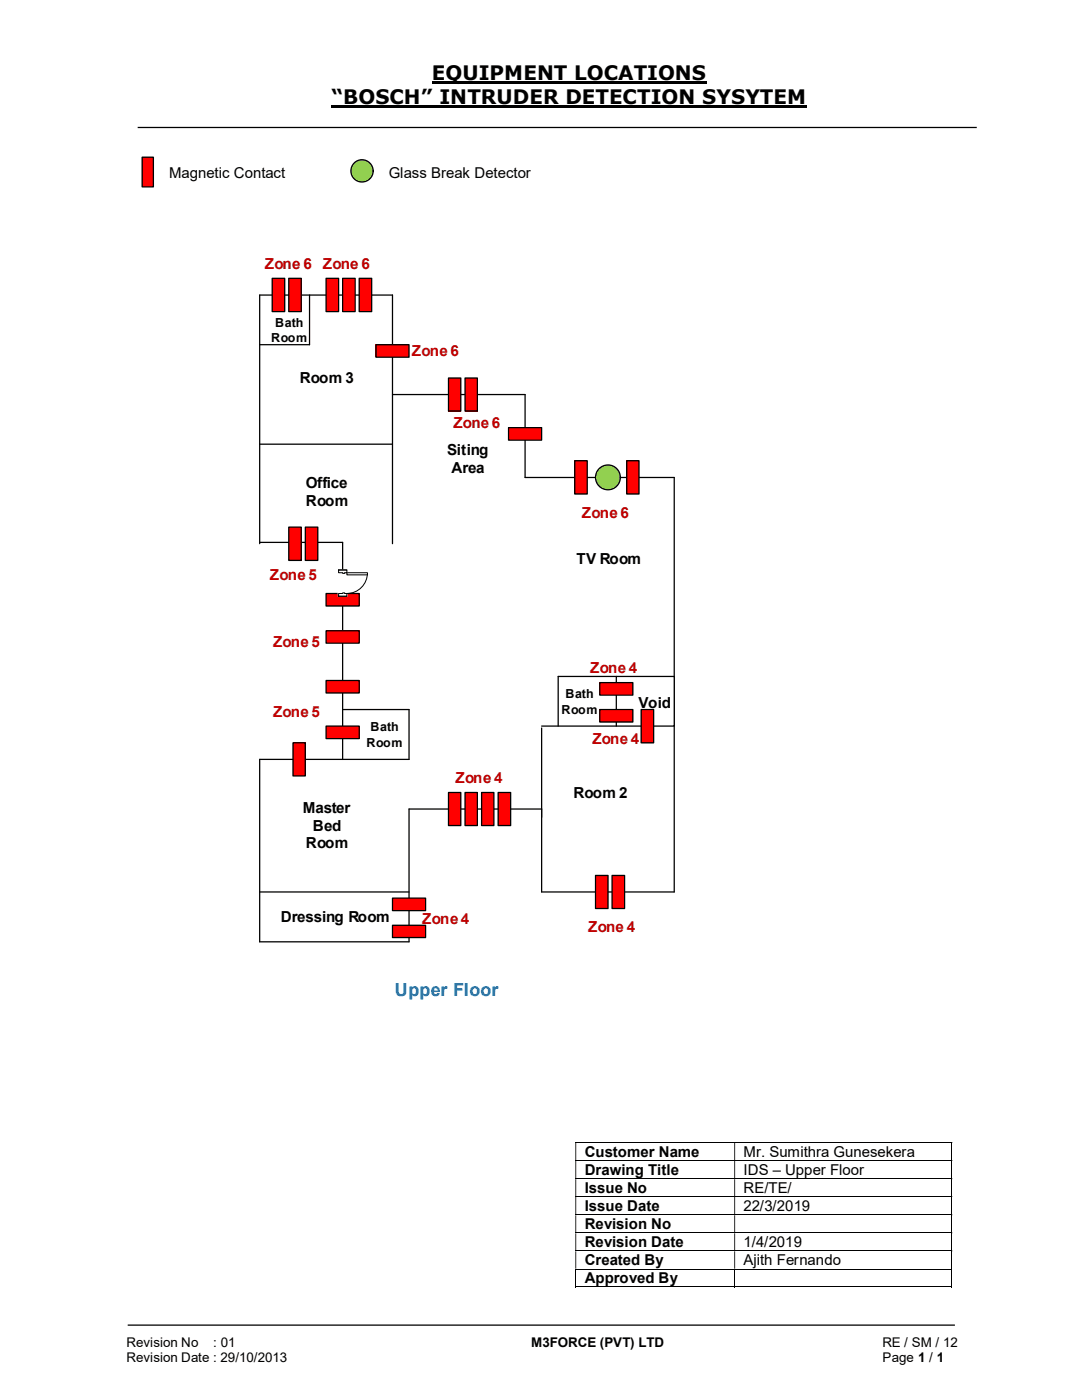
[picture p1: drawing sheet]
<svg xmlns="http://www.w3.org/2000/svg" width="216mm" height="279mm" viewBox="0 0 216 279" stroke-linecap="round" stroke-linejoin="round" font-family="sans-serif">
<path d="M86.2 16.5h54.8M66.2 21.3h94.8" fill="none" stroke="#000" stroke-width=".42"/>
<path d="M27.5 25.4h167.4M25.5 264.5h165" fill="none" stroke="#000" stroke-width=".25"/>
<g fill="none" stroke="#000" stroke-width=".2">
<path d="M114.8 228h75.1M114.8 231.6h75.1M114.8 235.2h75.1M114.8 238.8h75.1M189.9 228.1v3.4M189.9 231.7v3.5M189.9 235.3v3.5M189.9 238.9v3.5M114.8 242.4h75.1M114.8 246h75.1M114.8 249.6h75.1M114.8 253.3h75.1"/>
<path d="M114.8 256.8h31.7M114.9 253.3v3.6M146.6 253.3v3.6M146.7 256.8h43.2M189.9 242.5v3.5M189.9 246.1v3.5M189.9 249.7v3.5M189.9 253.3v3.6"/>
</g>
<g fill="#000">
<path d="M189.9 227.9h.1v.2h-.1zM114.8 228.1h.2v3.4h-.2zM146.5 228.1h.2v3.4h-.2z" fill-rule="evenodd"/>
<path d="M189.9 231.5h.1v.2h-.1zM114.8 231.7h.2v3.5h-.2zM146.5 231.7h.2v3.5h-.2z" fill-rule="evenodd"/>
<path d="M189.9 235.2h.1v.1h-.1zM114.8 235.3h.2v3.5h-.2zM146.5 235.3h.2v3.5h-.2z" fill-rule="evenodd"/>
<path d="M189.9 238.8h.1v.1h-.1zM114.8 238.9h.2v3.5h-.2zM146.5 238.9h.2v3.5h-.2z" fill-rule="evenodd"/>
<path d="M189.9 242.4h.1v.1h-.1zM114.8 242.5h.2v3.5h-.2zM146.5 242.5h.2v3.5h-.2z" fill-rule="evenodd"/>
<path d="M189.9 246h.1v.1h-.1zM114.8 246.1h.2v3.5h-.2zM146.5 246.1h.2v3.5h-.2z" fill-rule="evenodd"/>
<path d="M189.9 249.6h.1v.1h-.1zM114.8 249.7h.2v3.5h-.2zM146.5 249.7h.2v3.5h-.2z" fill-rule="evenodd"/>
</g>
<path d="M189.9 253.2h.1v.1h-.1zM189.9 256.8h.1v.1h-.1z" fill="#000"/>
<path d="M28.4 31.4h2.2v5.9h-2.2z" fill="#f00"/>
<path d="M28.4 31.4h2.2v5.9h-2.2zM134.5 95.3v82.7h-26.4v-32.7M68.4 141.6h13.2v10h-29.8M108.1 144.9h14.9M51.8 178h29.8M108.1 161.5h-26.5v26.5h-29.8" fill="none" stroke="#000" stroke-width=".25"/>
<path d="M78.3 184.7h6.6v2.4h-6.6z" fill-rule="evenodd" fill="#f00"/>
<path d="M78.3 184.7h6.6v2.4h-6.6z" fill="none" stroke="#000" stroke-width=".25"/>
<path d="M78.3 179.2h6.6v2.5h-6.6z" fill-rule="evenodd" fill="#f00"/>
<path d="M61.8 58.9v9.9h-10M78.3 58.9h-26.5v49.6M78.3 78.7h26.5v16.6h29.7M51.8 88.6h26.5M51.8 108.2h16.6v43.4M78.3 179.2h6.6v2.5h-6.6z" fill="none" stroke="#000" stroke-width=".25"/>
<path d="M122.1 174.7h2.5v6.6h-2.5z" fill="#f00"/>
<path d="M122.1 174.7h2.5v6.6h-2.5z" fill="none" stroke="#000" stroke-width=".25"/>
<path d="M114.7 91.9h2.5v6.7h-2.5z" fill="#f00"/>
<path d="M114.7 91.9h2.5v6.7h-2.5z" fill="none" stroke="#000" stroke-width=".25"/>
<path d="M92.8 158.2h2.4v6.6h-2.4z" fill="#f00"/>
<path d="M92.8 158.2h2.4v6.6h-2.4z" fill="none" stroke="#000" stroke-width=".25"/>
<path d="M125.1 91.9h2.4v6.7h-2.4z" fill="#f00"/>
<path d="M125.1 91.9h2.4v6.7h-2.4z" fill="none" stroke="#000" stroke-width=".25"/>
<path d="M118.8 174.7h2.5v6.6h-2.5z" fill="#f00"/>
<path d="M118.8 174.7h2.5v6.6h-2.5z" fill="none" stroke="#000" stroke-width=".25"/>
<path d="M99.4 158.2h2.5v6.6h-2.5z" fill="#f00"/>
<path d="M99.4 158.2h2.5v6.6h-2.5z" fill="none" stroke="#000" stroke-width=".25"/>
<path d="M96.1 158.2h2.5v6.6h-2.5z" fill="#f00"/>
<path d="M96.1 158.2h2.5v6.6h-2.5z" fill="none" stroke="#000" stroke-width=".25"/>
<path d="M89.5 158.2h2.4v6.6h-2.4z" fill="#f00"/>
<path d="M78.3 58.9v49.6M123 135h-11.6v9.9M51.8 151.6v36.4M89.5 158.2h2.4v6.6h-2.4z" fill="none" stroke="#000" stroke-width=".25"/>
<path d="M123 135h11.5v9.9h-11.5z" fill="#fff"/>
<path d="M123 135h11.5v9.9h-11.5z" fill="none" stroke="#000" stroke-width=".25"/>
<path d="M119.7 141.6h6.6v2.5h-6.6z" fill-rule="evenodd" fill="#f00"/>
<path d="M119.7 141.6h6.6v2.5h-6.6z" fill="none" stroke="#000" stroke-width=".25"/>
<path d="M119.7 136.2h6.6v2.5h-6.6z" fill-rule="evenodd" fill="#f00"/>
<path d="M119.7 136.2h6.6v2.5h-6.6z" fill="none" stroke="#000" stroke-width=".25"/>
<path d="M127.9 141.6h2.5v6.7h-2.5z" fill="#f00"/>
<path d="M127.9 141.6h2.5v6.7h-2.5z" fill="none" stroke="#000" stroke-width=".25"/>
<path d="M101.5 85.3h6.6v2.5h-6.6z" fill-rule="evenodd" fill="#f00"/>
<path d="M101.5 85.3h6.6v2.5h-6.6z" fill="none" stroke="#000" stroke-width=".25"/>
<path d="M65.1 135.8h6.6v2.5h-6.6z" fill-rule="evenodd" fill="#f00"/>
<path d="M65.1 135.8h6.6v2.5h-6.6z" fill="none" stroke="#000" stroke-width=".25"/>
<path d="M65.1 125.9h6.6v2.5h-6.6z" fill-rule="evenodd" fill="#f00"/>
<path d="M65.1 125.9h6.6v2.5h-6.6z" fill="none" stroke="#000" stroke-width=".25"/>
<path d="M65.1 118.4h6.6v2.5h-6.6z" fill-rule="evenodd" fill="#f00"/>
<path d="M65.1 118.4h6.6v2.5h-6.6z" fill="none" stroke="#000" stroke-width=".25"/>
<path d="M75 68.8h6.6v2.5h-6.6z" fill-rule="evenodd" fill="#f00"/>
<path d="M75 68.8h6.6v2.5h-6.6z" fill="none" stroke="#000" stroke-width=".25"/>
<path d="M92.8 75.4h2.4v6.6h-2.4z" fill="#f00"/>
<path d="M92.8 75.4h2.4v6.6h-2.4z" fill="none" stroke="#000" stroke-width=".25"/>
<path d="M89.5 75.4h2.4v6.6h-2.4z" fill="#f00"/>
<path d="M89.5 75.4h2.4v6.6h-2.4z" fill="none" stroke="#000" stroke-width=".25"/>
<path d="M71.7 55.5h2.5v6.7h-2.5z" fill="#f00"/>
<path d="M71.7 55.5h2.5v6.7h-2.5z" fill="none" stroke="#000" stroke-width=".25"/>
<path d="M68.4 55.5h2.5v6.7h-2.5z" fill="#f00"/>
<path d="M68.4 55.5h2.5v6.7h-2.5z" fill="none" stroke="#000" stroke-width=".25"/>
<path d="M65.1 55.5h2.5v6.7h-2.5z" fill="#f00"/>
<path d="M65.1 55.5h2.5v6.7h-2.5z" fill="none" stroke="#000" stroke-width=".25"/>
<path d="M57.6 55.5h2.5v6.7h-2.5z" fill="#f00"/>
<path d="M57.6 55.5h2.5v6.7h-2.5z" fill="none" stroke="#000" stroke-width=".25"/>
<path d="M54.3 55.5h2.5v6.7h-2.5z" fill="#f00"/>
<path d="M54.3 55.5h2.5v6.7h-2.5z" fill="none" stroke="#000" stroke-width=".25"/>
<path d="M58.5 148.3h2.4v6.6h-2.4z" fill="#f00"/>
<path d="M58.5 148.3h2.4v6.6h-2.4z" fill="none" stroke="#000" stroke-width=".25"/>
<path d="M65.1 144.9h6.6v2.5h-6.6z" fill-rule="evenodd" fill="#f00"/>
<path d="M65.1 144.9h6.6v2.5h-6.6z" fill="none" stroke="#000" stroke-width=".25"/>
<path d="M67.5 113.7h1.8v5.3h-1.8z" fill-rule="evenodd" fill="#fff"/>
<path d="M67.5 113.7h1.8v5.3h-1.8z" fill="none" stroke="#fff" stroke-width=".2"/>
<path d="M67.6 113.7h1.6v.6h-1.6zM67.6 118.4v.6h1.6v-.6z" fill-rule="evenodd" fill="#fff"/>
<path d="M68.4 114.3h-.8v-.6h1.6v.6h-.4M68.4 118.4h-.8v.6h1.6v-.6h-.4" fill="none" stroke="#000" stroke-width=".2"/>
<path d="M68.4 114.3h.4v.1h-.4zM68.4 118.3v.1h.4v-.1z" fill-rule="evenodd" fill="#fff"/>
<path d="M67.6 113.7h1.6M67.6 119h1.6M68.4 114.3v.1h.4v-.1M68.4 118.4v-.1h.4v.1M73.3 114.3a4.1 4.1 0 0 1-4.1 4.1" fill="none" stroke="#000" stroke-width=".2"/>
<path d="M69.2 114.3h4.1v.4h-4.1z" fill="#fff"/>
<path d="M69.2 114.3h4.1v.4h-4.1z" fill="none" stroke="#000" stroke-width=".2"/>
<path d="M60.9 105.2h2.5v6.6h-2.5z" fill="#f00"/>
<path d="M60.9 105.2h2.5v6.6h-2.5z" fill="none" stroke="#000" stroke-width=".25"/>
<path d="M57.6 105.2h2.5v6.6h-2.5z" fill="#f00"/>
<path d="M57.6 105.2h2.5v6.6h-2.5z" fill="none" stroke="#000" stroke-width=".25"/>
<circle cx="121.3" cy="95.3" r="2.48" fill="#92d050"/>
<circle cx="121.3" cy="95.3" r="2.48" fill="none" stroke="#000" stroke-width=".25"/>
<circle cx="72.2" cy="34.1" r="2.23" fill="#92d050"/>
<circle cx="72.2" cy="34.1" r="2.23" fill="none" stroke="#000" stroke-width=".25"/>
<g font-size="4">
<text x="86.2" y="16">EQUIPMENT LOCATIONS</text>
<text x="66.2" y="20.8">“BOSCH” INTRUDER DETECTION SYSYTEM</text>
</g>
<text font-size="3.6" fill="#0070c0" x="78.8" y="198.8">Upper Floor</text>
<g font-size="3">
<text x="33.7" y="35.5">Magnetic Contact</text>
<text x="77.6" y="35.5">Glass Break Detector</text>
<text x="59.8" y="76.4">Room 3</text>
<text x="89.2" y="90.8">Siting</text>
<text x="90.1" y="94.4">Area</text>
<text x="61" y="97.5">Office</text>
<text x="61" y="101">Room</text>
<text x="115" y="112.5">TV Room</text>
<text x="127.4" y="141.3">Void</text>
<text x="114.4" y="159.2">Room 2</text>
<text x="60.5" y="162.3">Master</text>
<text x="62.4" y="165.8">Bed</text>
<text x="61" y="169.3">Room</text>
<text x="56" y="184">Dressing Room</text>
<text x="116.7" y="230.9">Customer Name</text>
<text x="148.4" y="230.9">Mr. Sumithra Gunesekera</text>
<text x="116.7" y="234.5">Drawing Title</text>
<text x="116.7" y="238.1">Issue No</text>
<text x="148.4" y="234.5">IDS – Upper Floor</text>
<text x="148.4" y="238.1">RE/TE/</text>
<text x="116.7" y="241.7">Issue Date</text>
<text x="116.7" y="245.3">Revision No</text>
<text x="148.4" y="241.7">22/3/2019</text>
<text x="116.7" y="248.9">Revision Date</text>
<text x="148.4" y="248.9">1/4/2019</text>
<text x="116.7" y="252.5">Created By</text>
<text x="116.7" y="256.1">Approved By</text>
<text x="148.4" y="252.5">Ajith Fernando</text>
</g>
<g font-size="3" fill="#c00000">
<text x="52.8" y="53.6">Zone 6</text>
<text x="64.4" y="53.6">Zone 6</text>
<text x="82.2" y="71.1">Zone 6</text>
<text x="90.5" y="85.5">Zone 6</text>
<text x="116.1" y="103.3">Zone 6</text>
<text x="53.8" y="115.8">Zone 5</text>
<text x="54.5" y="129">Zone 5</text>
<text x="117.8" y="134.4">Zone 4</text>
<text x="54.5" y="143">Zone 5</text>
<text x="118.2" y="148.4">Zone 4</text>
<text x="90.9" y="156.3">Zone 4</text>
<text x="84.2" y="184.5">Zone 4</text>
<text x="117.3" y="186">Zone 4</text>
</g>
<g font-size="2.7">
<text x="25.2" y="268.8">Revision No</text>
<text x="42.6" y="268.8">: 01</text>
<text x="106" y="268.8">M3FORCE (PVT) LTD</text>
<text x="176.1" y="268.8">RE / SM / 12</text>
<text x="25.2" y="271.8">Revision Date : 29/10/2013</text>
<text x="176.1" y="271.8">Page 1 / 1</text>
</g>
<g font-size="2.5">
<text x="54.9" y="65.2">Bath</text>
<text x="54.1" y="68.3">Room</text>
<text x="112" y="142.4">Room</text>
<text x="112.8" y="139.3">Bath</text>
<text x="73.2" y="149">Room</text>
<text x="73.9" y="145.9">Bath</text>
</g>
</svg>
